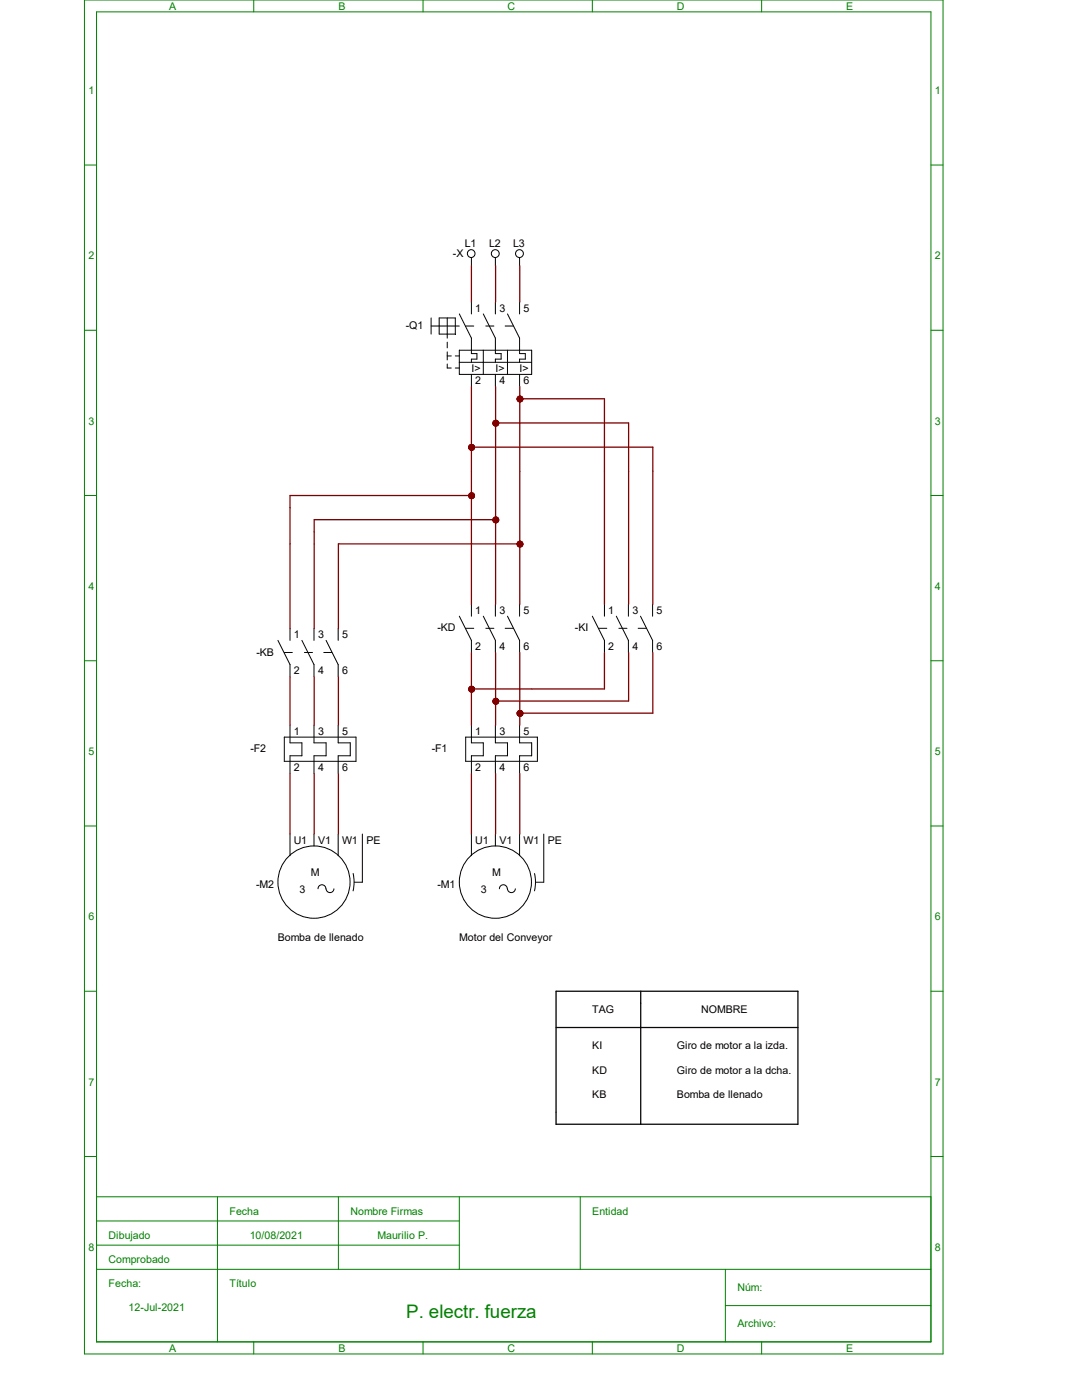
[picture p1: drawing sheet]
<svg xmlns="http://www.w3.org/2000/svg" width="216mm" height="279mm" viewBox="0 0 216 279" stroke-linecap="round" stroke-linejoin="round" font-family="sans-serif">
<g fill="none" stroke="#008000" stroke-width=".2">
<path d="M16.8 0h171.4v270.2h-171.4zM19.3 2.4h166.5v265.4h-166.5zM50.6 0v2.4M84.4 0v2.4M118.2 0v2.4M152 0v2.4M16.8 32.9h2.5M185.8 32.9h2.4M16.8 65.9h2.5M185.8 65.9h2.4M16.8 98.9h2.5M185.8 98.9h2.4"/>
<path d="M16.8 131.9h2.5M185.8 131.9h2.4M16.8 164.8h2.5M185.8 164.8h2.4M16.8 197.8h2.5M185.8 197.8h2.4M16.8 230.8h2.5M19.3 238.8h166.5M43.4 238.8v29M67.5 238.8v14.5M91.7 238.8v14.5M115.8 238.8v14.5"/>
<path d="M185.8 230.8h2.4M19.3 243.7h72.4M19.3 248.5h72.4M19.3 253.3h166.5M144.7 253.3v14.5M50.6 267.8v2.4M84.4 267.8v2.4M118.2 267.8v2.4M144.7 260.6h41.1M152 267.8v2.4"/>
</g>
<g fill="none" stroke="#000" stroke-width=".2">
<path d="M94.1 51.4v1.6M98.8 51.4v1.6M103.7 51.4v1.6M86 63.5v3.2M86 65.1h5.7M87.6 63.5h3.2v3.2h-3.2zM89.2 63.5v4M89.2 68.3v1.1M89.2 70.2v1.6M89.2 72.6v.8h.8M89.2 71h.8M90.8 71h.9"/>
<path d="M90.8 73.4h.9M91.7 62.7l2.4 4.8v3.1h1.1v1.1h-1.1v.6M91.7 69.9h14.4v4.8h-14.4zM91.7 72.3h14.4M92.9 65.1h1.6M94.1 60.3v2.4M94.1 74.7v2.4M96.4 62.7l2.4 4.8v3.1h1.2v1.1h-1.2v.6M96.4 69.9v4.8M96.9 65.1h1.7M98.8 60.3v2.4M98.8 74.7v2.4"/>
<path d="M100.8 65.1h1.6M101.3 62.7l2.4 4.8v3.1h1.1v1.1h-1.1v.6M101.3 69.9v4.8M103.7 60.3v2.4M103.7 74.7v2.4M91.7 123l2.4 4.8v2.4M92.9 125.4h1.6M94.1 120.6v2.4M96.4 123l2.4 4.8v2.4M96.9 125.4h1.7M98.8 120.6v2.4M100.8 125.4h1.6"/>
<path d="M101.3 123l2.4 4.8v2.4M103.7 120.6v2.4M118.2 123l2.4 4.8v2.4M119.5 125.4h1.6M120.6 120.6v2.4M123 123l2.4 4.8v2.4M123.5 125.4h1.6M125.4 120.6v2.4M127.3 125.4h1.6M127.8 123l2.4 4.8v2.4M130.2 120.6v2.4M92.9 147.1h14.3v4.8h-14.3z"/>
<path d="M94.1 144.7v3.6h2.3v2.5h-2.3v3.5M98.8 144.7v3.6h2.5v2.5h-2.5v3.5M103.7 144.7v3.6h2.4v2.5h-2.4v3.5M94.1 166.5v4.3M98.8 166.5v2.3M99.7 177.4a.78 .78 0 0 1 .7-.8 .78 .78 0 0 1 .8 .8M101.3 177.4a.78 .78 0 0 0 .7 .7 .78 .78 0 0 0 .8-.7M103.7 166.5v4.3M106.7 174.3a7.9 7.9 0 0 1 0 3.5M108.5 166.5v9.6h-1.6"/>
<circle cx="94" cy="50.6" r=".77"/>
<circle cx="98.8" cy="50.6" r=".78"/>
<circle cx="103.7" cy="50.6" r=".78"/>
<circle cx="98.8" cy="176" r="7.2"/>
</g>
<g fill="#f00" stroke="#800000" stroke-width=".2">
<circle cx="98.9" cy="84.5" r=".55"/>
<circle cx="94.1" cy="89.3" r=".55"/>
<circle cx="103.8" cy="79.6" r=".55"/>
<circle cx="94.1" cy="137.5" r=".55"/>
<circle cx="98.9" cy="140" r=".55"/>
<circle cx="103.8" cy="142.4" r=".55"/>
</g>
<g fill="none" stroke="#000" stroke-width=".2">
<path d="M55.5 127.8l2.4 4.8v2.4M56.7 130.2h1.6M57.9 125.4v2.4M60.2 127.8l2.5 4.8v2.4M60.7 130.2h1.7M62.7 125.4v2.4M64.6 130.2h1.6M65.1 127.8l2.4 4.8v2.4M67.5 125.4v2.4M56.7 147.1h14.3v4.8h-14.3zM57.9 144.7v3.6h2.3v2.5h-2.3v3.5M62.7 144.7v3.6h2.4v2.5h-2.4v3.5"/>
<path d="M67.5 144.7v3.6h2.4v2.5h-2.4v3.5M57.9 166.5v4.3M62.7 166.5v2.3M63.5 177.4a.78 .78 0 0 1 .7-.8 .78 .78 0 0 1 .8 .8M65.1 177.4a.78 .78 0 0 0 .7 .7 .78 .78 0 0 0 .8-.7M67.5 166.5v4.3M70.5 174.3a7.9 7.9 0 0 1 0 3.5M72.3 166.5v9.6h-1.6"/>
<circle cx="62.6" cy="176" r="7.2"/>
</g>
<g fill="#f00" stroke="#800000" stroke-width=".2">
<circle cx="103.8" cy="108.6" r=".55"/>
<circle cx="98.9" cy="103.8" r=".55"/>
<circle cx="94.1" cy="98.9" r=".55"/>
</g>
<path d="M111 197.8h48.2v26.6h-48.2zM127.8 197.8v26.6M111 205.1h48.2" fill="none" stroke="#000" stroke-width=".25"/>
<g fill="#f00" stroke="#800000" stroke-width=".25">
<circle cx="98.9" cy="84.5" r=".55"/>
<circle cx="94.1" cy="89.3" r=".55"/>
<circle cx="103.8" cy="79.6" r=".55"/>
<circle cx="94.1" cy="137.5" r=".55"/>
<circle cx="98.9" cy="140" r=".55"/>
<circle cx="103.8" cy="142.4" r=".55"/>
<circle cx="103.8" cy="108.6" r=".55"/>
<circle cx="98.9" cy="103.8" r=".55"/>
<circle cx="94.1" cy="98.9" r=".55"/>
</g>
<g fill="none" stroke="#800000" stroke-width=".25">
<path d="M94.1 53v7.3M98.9 53v7.3M103.7 53v7.3M94.1 77.2v43.4M98.9 77.2v43.4M103.7 77.2v43.4M103.7 79.6h16.9v41M94.1 89.2h36.2v31.4M94.1 98.9h-36.2v26.5M98.9 84.4h26.5v36.2M98.9 103.7h-36.2v21.7M103.7 108.5h-36.2v16.9"/>
<path d="M57.9 135.1v9.6M62.7 135.1v9.6M67.5 135.1v9.6M94.1 130.3v14.4M98.9 130.3v14.4M103.7 130.3v14.4M120.6 130.3v7.2h-26.5M125.4 130.3v9.6h-26.5M130.3 130.3v12h-26.6M57.9 154.4v12.1M62.7 154.4v12.1M67.5 154.4v12.1"/>
<path d="M94.1 154.4v12.1M98.9 154.4v12.1M103.7 154.4v12.1"/>
</g>
<g fill="#800000" stroke="#800000" stroke-width=".25">
<circle cx="98.9" cy="84.5" r=".55"/>
<circle cx="94.1" cy="89.3" r=".55"/>
<circle cx="103.8" cy="79.6" r=".55"/>
<circle cx="94.1" cy="137.5" r=".55"/>
<circle cx="98.9" cy="140" r=".55"/>
<circle cx="103.8" cy="142.4" r=".55"/>
<circle cx="103.8" cy="108.6" r=".55"/>
<circle cx="98.9" cy="103.8" r=".55"/>
<circle cx="94.1" cy="98.9" r=".55"/>
</g>
<text font-size="3.7" fill="#008000" x="81.1" y="263.1">P. electr. fuerza</text>
<g font-size="2.1" fill="#008000">
<text x="33.7" y="1.9">A</text>
<text x="67.5" y="1.9">B</text>
<text x="101.3" y="1.9">C</text>
<text x="135.1" y="1.9">D</text>
<text x="168.9" y="1.9">E</text>
<text x="17.7" y="18.8">1</text>
<text x="186.5" y="18.8">1</text>
<text x="17.7" y="51.8">2</text>
<text x="186.5" y="51.8">2</text>
<text x="17.7" y="84.8">3</text>
<text x="186.5" y="84.8">3</text>
<text x="17.7" y="117.7">4</text>
<text x="186.5" y="117.7">4</text>
<text x="17.7" y="150.7">5</text>
<text x="186.5" y="150.7">5</text>
<text x="17.7" y="183.7">6</text>
<text x="186.5" y="183.7">6</text>
<text x="17.7" y="216.7">7</text>
<text x="186.5" y="216.7">7</text>
<text x="45.8" y="242.4">Fecha</text>
<text x="69.9" y="242.4">Nombre Firmas</text>
<text x="118.2" y="242.4">Entidad</text>
<text x="17.7" y="249.6">8</text>
<text x="21.7" y="247.2">Dibujado</text>
<text x="49.8" y="247.2">10/08/2021</text>
<text x="75.3" y="247.2">Maurilio P.</text>
<text x="186.5" y="249.6">8</text>
<text x="21.7" y="252.1">Comprobado</text>
<text x="21.7" y="256.9">Fecha:</text>
<text x="45.8" y="256.9">Título</text>
<text x="147.1" y="257.7">Núm:</text>
<text x="25.7" y="261.7">12-Jul-2021</text>
<text x="33.7" y="269.7">A</text>
<text x="67.5" y="269.7">B</text>
<text x="101.3" y="269.7">C</text>
<text x="135.1" y="269.7">D</text>
<text x="147.1" y="264.9">Archivo:</text>
<text x="168.9" y="269.7">E</text>
</g>
<g font-size="2.1">
<text x="90.4" y="51.2">-X</text>
<text x="92.8" y="49.3">L1</text>
<text x="97.6" y="49.3">L2</text>
<text x="102.4" y="49.3">L3</text>
<text x="81" y="65.7">-Q1</text>
<text x="94.8" y="62.2">1</text>
<text x="99.7" y="62.2">3</text>
<text x="104.5" y="62.2">5</text>
<text x="94.1" y="74.2">I&gt;</text>
<text x="94.8" y="76.6">2</text>
<text x="98.9" y="74.2">I&gt;</text>
<text x="99.7" y="76.6">4</text>
<text x="103.7" y="74.2">I&gt;</text>
<text x="104.5" y="76.6">6</text>
<text x="94.8" y="122.5">1</text>
<text x="99.7" y="122.5">3</text>
<text x="104.5" y="122.5">5</text>
<text x="121.4" y="122.5">1</text>
<text x="126.2" y="122.5">3</text>
<text x="131" y="122.5">5</text>
<text x="51.2" y="130.9">-KB</text>
<text x="58.6" y="127.3">1</text>
<text x="63.5" y="127.3">3</text>
<text x="68.3" y="127.3">5</text>
<text x="87.3" y="126">-KD</text>
<text x="94.8" y="129.7">2</text>
<text x="99.7" y="129.7">4</text>
<text x="104.5" y="129.7">6</text>
<text x="114.7" y="126">-KI</text>
<text x="121.4" y="129.7">2</text>
<text x="126.2" y="129.7">4</text>
<text x="131" y="129.7">6</text>
<text x="58.6" y="134.5">2</text>
<text x="63.5" y="134.5">4</text>
<text x="68.3" y="134.5">6</text>
<text x="58.6" y="146.6">1</text>
<text x="63.5" y="146.6">3</text>
<text x="68.3" y="146.6">5</text>
<text x="94.8" y="146.6">1</text>
<text x="99.7" y="146.6">3</text>
<text x="104.5" y="146.6">5</text>
<text x="50" y="150.2">-F2</text>
<text x="58.6" y="153.8">2</text>
<text x="63.5" y="153.8">4</text>
<text x="68.3" y="153.8">6</text>
<text x="86.2" y="150.2">-F1</text>
<text x="94.8" y="153.8">2</text>
<text x="99.7" y="153.8">4</text>
<text x="104.5" y="153.8">6</text>
<text x="58.6" y="168.4">U1</text>
<text x="63.5" y="168.4">V1</text>
<text x="68.3" y="168.4">W1</text>
<text x="73.1" y="168.4">PE</text>
<text x="94.8" y="168.4">U1</text>
<text x="99.7" y="168.4">V1</text>
<text x="104.5" y="168.4">W1</text>
<text x="109.3" y="168.4">PE</text>
<text x="51.1" y="177.2">-M2</text>
<text x="59.8" y="178.3">3</text>
<text x="62" y="174.8">M</text>
<text x="87.3" y="177.2">-M1</text>
<text x="96" y="178.3">3</text>
<text x="98.2" y="174.8">M</text>
<text x="55.5" y="187.7">Bomba de llenado</text>
<text x="91.6" y="187.7">Motor del Conveyor</text>
<text x="118.2" y="202.2">TAG</text>
<text x="139.9" y="202.2">NOMBRE</text>
<text x="118.2" y="209.4">KI</text>
<text x="135.1" y="209.4">Giro de motor a la izda.</text>
<text x="118.2" y="214.2">KD</text>
<text x="135.1" y="214.2">Giro de motor a la dcha.</text>
<text x="118.2" y="219.1">KB</text>
<text x="135.1" y="219.1">Bomba de llenado</text>
</g>
</svg>
